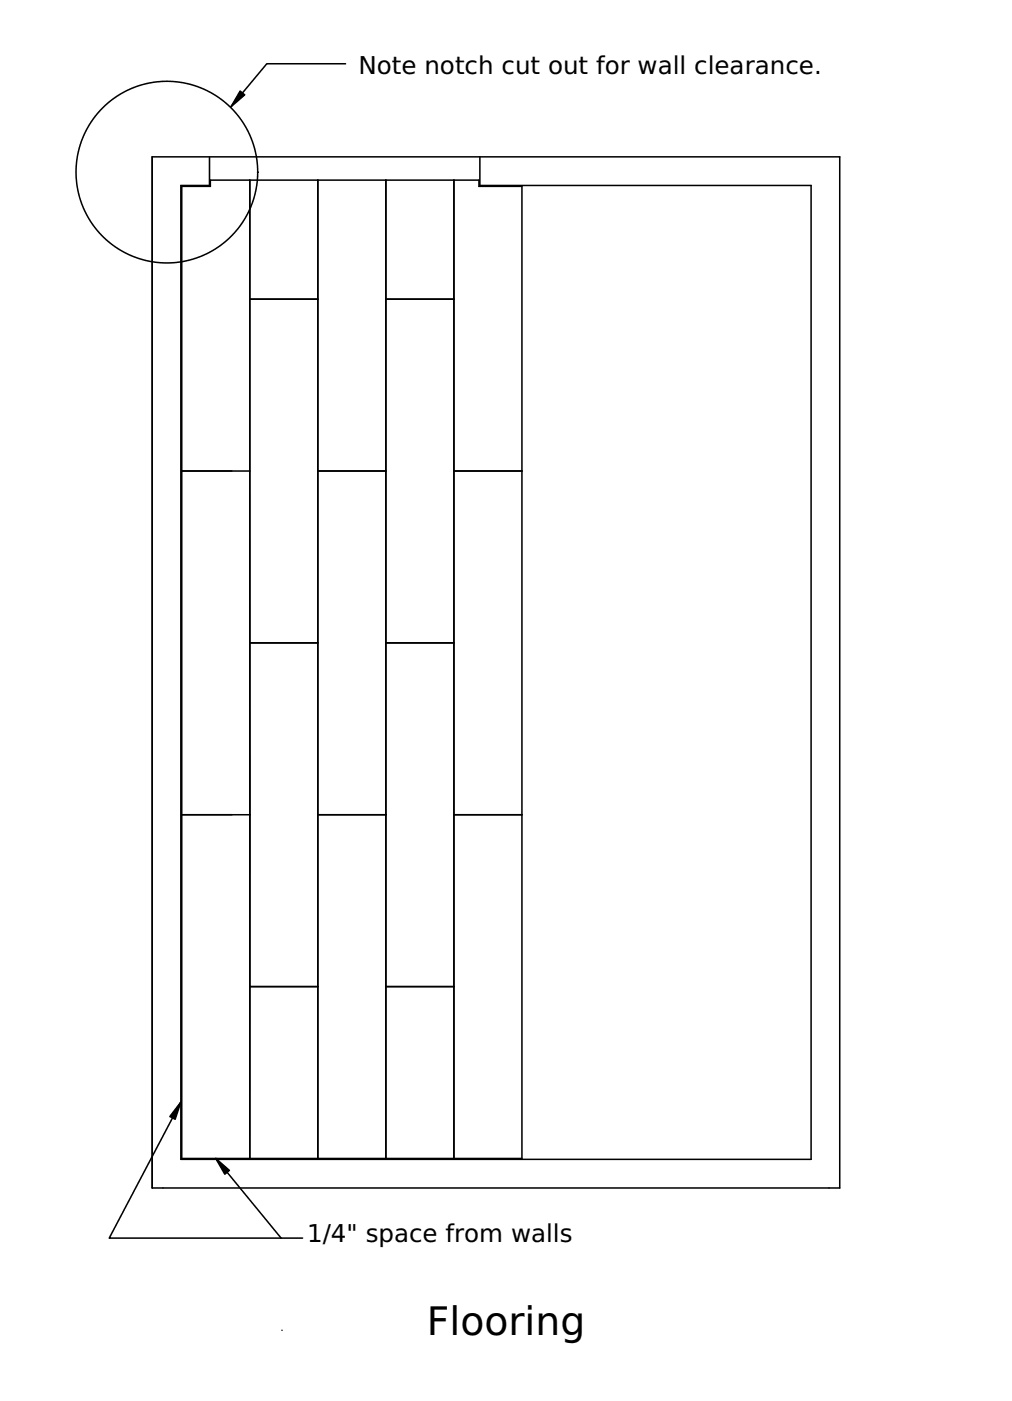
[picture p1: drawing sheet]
<svg xmlns="http://www.w3.org/2000/svg" width="165mm" height="229mm" viewBox="0 0 165 229" stroke-linecap="round" stroke-linejoin="round" font-family="sans-serif">
<g fill="none" stroke="#000" stroke-width=".25">
<path d="M56.4 10.4h-12.9l-5.8 7M24.8 25.6h112.2v168.2h-112.2zM29.7 30.4h4.6v-1h43.8v1h7v158.6h-55.4zM34.2 25.6v4.7h-4.7v158.9h102.8v-158.9h-54v-4.7M40.8 29.4v159.6v-112.1h-11.1M42 28.1h.1M51.9 29.4v159.6M63 29.4v159.6M74.1 29.4v159.6M40.8 48.8h11.1M63 48.8h11.1M51.9 76.9h11.1"/>
<path d="M74.1 76.9h11M40.8 104.9h11.1M63 104.9h11.1M29.7 132.9h11.1M51.9 132.9h11.1M74.1 132.9h11M29.5 179.8l-11.7 22.2h28.1M40.8 161h11.1M63 161h11.1M35.2 189l10.7 13h3.5M46 217.1h.1"/>
<circle cx="27.2" cy="28.1" r="14.8"/>
</g>
<path d="M39.2 14.9l.7 .6-2.2 1.9zM29.5 179.8l-.9 2.8-.9-.4zM35.2 189l2.2 2-.7 .6z" fill="#000"/>
<path d="M39.2 14.9l.7 .6-2.2 1.9zM29.5 179.8l-.9 2.8-.9-.4zM35.2 189l2.2 2-.7 .6z" fill="#000" stroke="#000" stroke-width=".25"/>
<text font-size="6.4" x="69.6" y="217.9">Flooring</text>
<g font-size="4">
<text x="58.5" y="12">Note notch cut out for wall clearance.</text>
<text x="50.1" y="202.7">1/4&quot; space from walls</text>
</g>
</svg>
